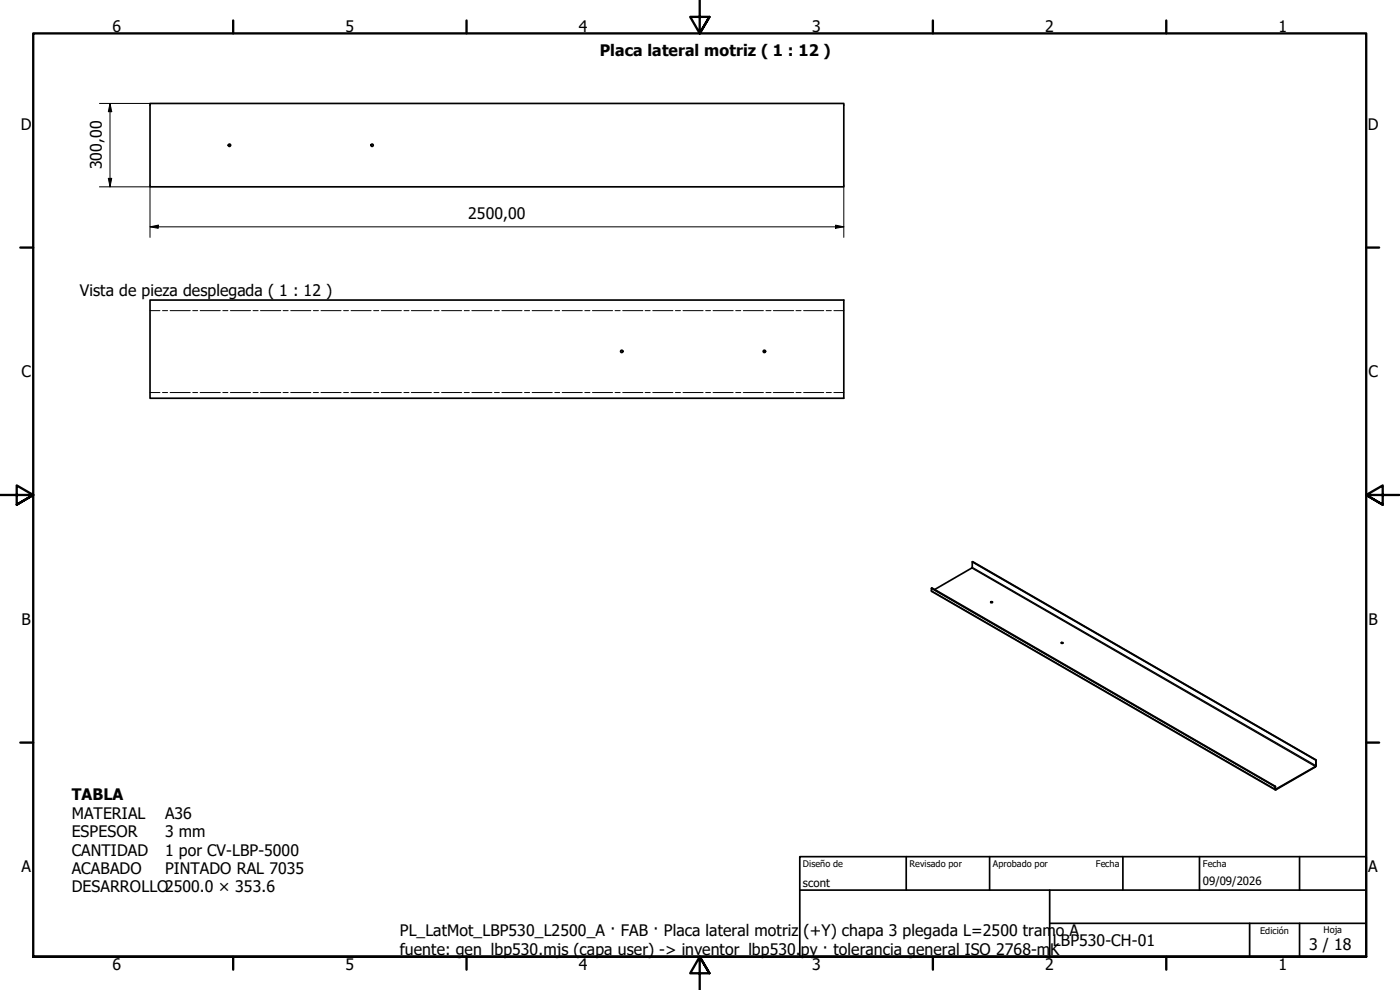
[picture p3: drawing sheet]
<svg xmlns="http://www.w3.org/2000/svg" width="420mm" height="297mm" viewBox="0 0 420 297" stroke-linecap="round" stroke-linejoin="round" font-family="sans-serif">
<!-- layer: Visible (ISO) -->
<g fill="none" stroke="#000" stroke-width=".51">
<path d="M45 31h208.2v25.1h-208.2zM45 90h208.2v29.5h-208.2zM279.5 176.5l103.2 59.5v1l12.3-7.1v-1.9l-103.1-59.5-.2 1.9-11.2 6.5M291.8 168.6l103.1 59.5M297.4 180.8h.4M297.4 180.6v-.1a.23 .23 0 0 1 .4 .1 .23 .23 0 0 1-.1 .3 .23 .23 0 0 1-.3-.1zM318.5 193h.5M382.8 236l-103.1-59.6-.2 .1 .2 1 103 59.5M395 228l-.2 2-12 6.8-.1-.8"/>
<circle cx="68.9" cy="43.6" r=".35"/>
<circle cx="111.7" cy="43.6" r=".35"/>
<circle cx="186.6" cy="105.4" r=".35"/>
<circle cx="229.4" cy="105.4" r=".35"/>
<circle cx="318.8" cy="192.8" r=".2"/>
</g>
<!-- layer: Eje de pliegue (ISO) -->
<g fill="none" stroke="#000" stroke-width=".3">
<path d="M45 93.2h3M48.8 93.2h1.5M51.1 93.2h6M57.8 93.2h1.5M60.1 93.2h6M66.9 93.2h1.5M69.2 93.2h6M75.9 93.2h1.6M78.2 93.2h6.1M85 93.2h1.5M87.2 93.2h6.1M94 93.2h1.6"/>
<path d="M96.3 93.2h6.1M103.1 93.2h1.5M105.3 93.2h6.1M112.1 93.2h1.6M114.4 93.2h6.1M121.2 93.2h1.5M123.4 93.2h6.1M130.2 93.2h1.6M132.5 93.2h6.1M139.3 93.2h1.5M141.6 93.2h6M148.4 93.2h1.5"/>
<path d="M150.6 93.2h6.1M157.4 93.2h1.5M159.7 93.2h6M166.5 93.2h1.5M168.7 93.2h6.1M175.5 93.2h1.5M177.8 93.2h6M184.6 93.2h1.5M186.9 93.2h6M193.6 93.2h1.5M195.9 93.2h6M202.7 93.2h1.5"/>
<path d="M205 93.2h6M211.8 93.2h1.4M214 93.2h6M220.8 93.2h1.5M223.1 93.2h6M229.9 93.2h1.5M232.1 93.2h6.1M238.9 93.2h1.5M241.2 93.2h6M248 93.2h1.5M250.3 93.2h2.9M45 117.8h3"/>
<path d="M48.8 117.8h1.5M51.1 117.8h6M57.8 117.8h1.5M60.1 117.8h6M66.9 117.8h1.5M69.2 117.8h6M75.9 117.8h1.6M78.2 117.8h6.1M85 117.8h1.5M87.2 117.8h6.1M94 117.8h1.6M96.3 117.8h6.1"/>
<path d="M103.1 117.8h1.5M105.3 117.8h6.1M112.1 117.8h1.6M114.4 117.8h6.1M121.2 117.8h1.5M123.4 117.8h6.1M130.2 117.8h1.6M132.5 117.8h6.1M139.3 117.8h1.5M141.6 117.8h6M148.4 117.8h1.5M150.6 117.8h6.1"/>
<path d="M157.4 117.8h1.5M159.7 117.8h6M166.5 117.8h1.5M168.7 117.8h6.1M175.5 117.8h1.5M177.8 117.8h6M184.6 117.8h1.5M186.9 117.8h6M193.6 117.8h1.5M195.9 117.8h6M202.7 117.8h1.5M205 117.8h6"/>
<path d="M211.8 117.8h1.4M214 117.8h6M220.8 117.8h1.5M223.1 117.8h6M229.9 117.8h1.5M232.1 117.8h6.1M238.9 117.8h1.5M241.2 117.8h6M248 117.8h1.5M250.3 117.8h2.9"/>
</g>
<!-- layer: Visible fina (ISO) -->
<path d="M279.5 177.3l103.4 59.5v.2M291.7 170.4l103.1 59.7M291.8 170.2l103.2 59.5" fill="none" stroke="#000" stroke-width=".38"/>
<!-- layer: Borde (ISO) -->
<g fill="none" stroke="#000" stroke-width=".7">
<path d="M70 6.1v3.9M140 6.1v3.9M210 0v10l-2.9-4.9h5.8l-2.9 4.9 2.9-4.9M280 6.1v3.9M350 6.1v3.9M6.1 74.3h3.9M410 74.3h3.9M0 148.5h10l-5-2.8v5.7l5-2.9-5 2.9M420 148.5h-10l5-2.8v5.7l-5-2.9 5 2.9M6.1 222.8h3.9M410 222.8h3.9M10 287.1v-277.1h400v277.1h-400h400"/>
<path d="M70 287.1v3.8M140 287.1v3.8M212.9 292l-2.9-4.9 2.9 4.9h-5.8l2.9-4.9v9.9M280 287.1v3.8M350 287.1v3.8"/>
</g>
<path d="M240 257h170v30.1h-170zM272 257v10.1M297 257v10.1M337 257v10.1M360 257v10.1M390 257v10.1M240 267.1h170M315 277h95M315 267.1v20M375 277v10.1M390 277v10.1" fill="none" stroke="#000" stroke-width=".51"/>
<!-- layer: Cota (ISO) -->
<path d="M29.8 31h15.2M33 31l.5 2.5h-1zM33 31v25.1M29.8 56.1h15.2M32.5 53.5h1l-.5 2.6zM45 55.5v15.7M253.2 55.5v15.7M45 68.1l2.5-.6v1zM45 68.1h208.2M250.8 67.5l2.4 .6-2.4 .4z" fill="none" stroke="#000" stroke-width=".3"/>
<path d="M33 31l.5 2.5h-1zM32.5 53.5h1l-.5 2.6zM45 68.1l2.5-.6v1zM250.8 67.5l2.4 .6-2.4 .4z" fill="#000"/>
<g font-size="4.8">
<text x="33.7" y="9.6">6</text>
<text x="103.7" y="9.6">5</text>
<text x="173.7" y="9.6">4</text>
<text x="243.7" y="9.6">3</text>
<text x="313.7" y="9.6">2</text>
<text x="383.7" y="9.6">1</text>
<text x="180" y="16.7">Placa lateral motriz ( 1 : 12 )</text>
<text x="6.2" y="38.9">D</text>
<text x="410.5" y="38.9">D</text>
<text x="30.6" y="50.8" transform="rotate(-90 30.6 50.8)">300,00</text>
<text x="140.5" y="65.6">2500,00</text>
<text x="24" y="88.7">Vista de pieza desplegada ( 1 : 12 )</text>
<text x="6.4" y="113.1">C</text>
<text x="410.7" y="113.1">C</text>
<text x="6.4" y="187.4">B</text>
<text x="410.7" y="187.4">B</text>
<text x="21.5" y="240.1">TABLA</text>
<text x="21.5" y="245.7">MATERIAL</text>
<text x="49.5" y="245.7">A36</text>
<text x="21.5" y="251.2">ESPESOR</text>
<text x="49.5" y="251.2">3 mm</text>
<text x="21.5" y="256.7">CANTIDAD</text>
<text x="49.5" y="256.7">1 por CV-LBP-5000</text>
<text x="6.4" y="261.7">A</text>
<text x="21.5" y="262.2">ACABADO</text>
<text x="49.5" y="262.2">PINTADO RAL 7035</text>
<text x="410.7" y="261.7">A</text>
<text x="21.5" y="267.7">DESARROLLO2500.0 × 353.6</text>
<text x="120" y="280.7">PL_LatMot_LBP530_L2500_A · FAB · Placa lateral motriz</text>
<text x="241.2" y="280.7">(+Y) chapa 3 plegada L=2500 tramo A</text>
<text x="120" y="286.4">fuente: gen_lbp530.mjs (capa user) -&gt; inventor_lbp530.</text>
<text x="240.3" y="286.4">py · tolerancia general ISO 2768-m</text>
<text x="315.2" y="286.4">K</text>
<text x="316" y="283.8">LBP530-CH-01</text>
<text x="392.9" y="285">3 / 18</text>
<text x="33.7" y="290.9">6</text>
<text x="103.7" y="290.9">5</text>
<text x="173.7" y="290.9">4</text>
<text x="243.7" y="290.9">3</text>
<text x="313.7" y="290.9">2</text>
<text x="383.7" y="290.9">1</text>
</g>
<g font-size="3.4">
<text x="241" y="266">scont</text>
<text x="361" y="265.5">09/09/2026</text>
</g>
<g font-size="2.7">
<text x="241" y="260.2">Diseño de</text>
<text x="273" y="260.1">Revisado por</text>
<text x="298" y="260.1">Aprobado por</text>
<text x="328.9" y="260.1">Fecha</text>
<text x="361" y="260.1">Fecha</text>
<text x="378.2" y="280.3">Edición</text>
<text x="397.2" y="280">Hoja</text>
</g>
</svg>
